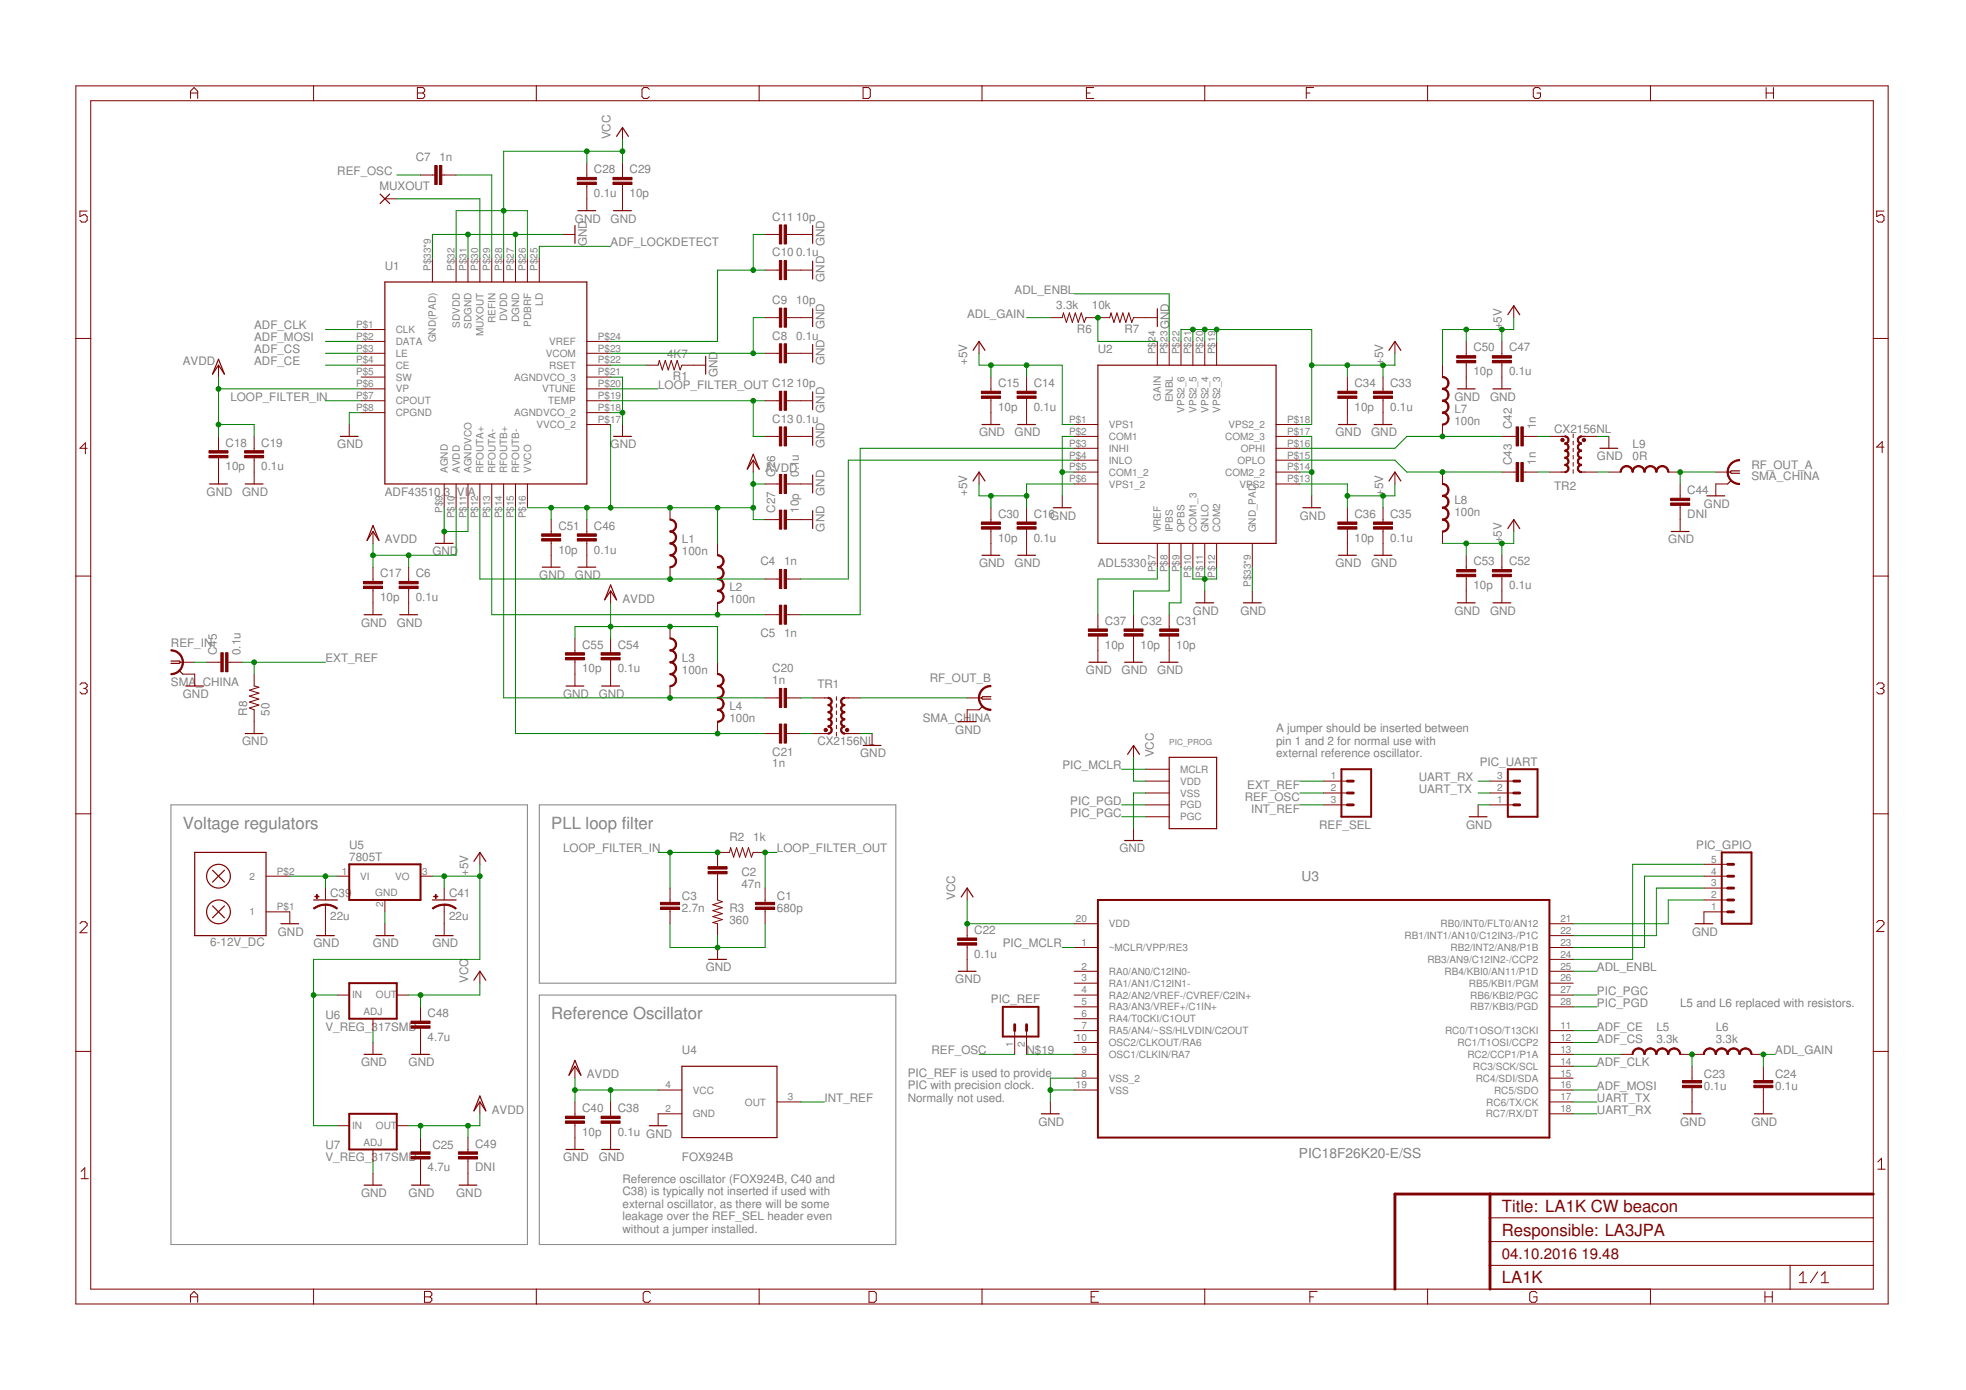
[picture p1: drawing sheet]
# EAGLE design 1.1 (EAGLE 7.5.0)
PRODUCT_COMPANY: LA1K; PRODUCT_RESPONSIBLE: LA3JPA; PRODUCT_TITLE: LA1K CW beacon

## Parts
6-12V_DC  PK5602  [PK5602]
C1  680p  CAP0603-CAP  [0603-CAP]
C2  47n  CAP0603-CAP  [0603-CAP]
C3  2.7n  CAP0603-CAP  [0603-CAP]
C4  1n  CAP0603-CAP  [0603-CAP]
C5  1n  CAP0603-CAP  [0603-CAP]
C6  0.1u  CAP0603-CAP  [0603-CAP]
C7  1n  CAP0603-CAP  [0603-CAP]
C8  0.1u  CAP0603-CAP  [0603-CAP]
C9  10p  CAP0603-CAP  [0603-CAP]
C10  0.1u  CAP0603-CAP  [0603-CAP]
C11  10p  CAP0603-CAP  [0603-CAP]
C12  10p  CAP0603-CAP  [0603-CAP]
C13  0.1u  CAP0603-CAP  [0603-CAP]
C14  0.1u  CAP0603-CAP  [0603-CAP]
C15  10p  CAP0603-CAP  [0603-CAP]
C16  0.1u  CAP0603-CAP  [0603-CAP]
C17  10p  CAP0603-CAP  [0603-CAP]
C18  10p  CAP0603-CAP  [0603-CAP]
C19  0.1u  CAP0603-CAP  [0603-CAP]
C20  1n  CAP0603-CAP  [0603-CAP]
C21  1n  CAP0603-CAP  [0603-CAP]
C22  0.1u  CAP0603-CAP  [0603-CAP]
C23  0.1u  CAP0603-CAP  [0603-CAP]
C24  0.1u  CAP0603-CAP  [0603-CAP]
C25  4.7u  C-EUC0805  [C0805]
C26  0.1u  CAP0603-CAP  [0603-CAP]
C27  10p  CAP0603-CAP  [0603-CAP]
C28  0.1u  CAP0603-CAP  [0603-CAP]
C29  10p  CAP0603-CAP  [0603-CAP]
C30  10p  CAP0603-CAP  [0603-CAP]
C31  10p  CAP0603-CAP  [0603-CAP]
C32  10p  CAP0603-CAP  [0603-CAP]
C33  0.1u  CAP0603-CAP  [0603-CAP]
C34  10p  CAP0603-CAP  [0603-CAP]
C35  0.1u  CAP0603-CAP  [0603-CAP]
C36  10p  CAP0603-CAP  [0603-CAP]
C37  10p  CAP0603-CAP  [0603-CAP]
C38  0.1u  CAP0603-CAP  [0603-CAP]
C39  22u  CAP_POLSMD  [VISHAY_C]
C40  10p  CAP0603-CAP  [0603-CAP]
C41  22u  CAP_POLSMD  [VISHAY_C]
C42  1n  CAP  [C0805K]
C43  1n  CAP  [C0805K]
C44  DNI  CAP  [C0805K]
C45  0.1u  CAP0603-CAP  [0603-CAP]
C46  0.1u  CAP0603-CAP  [0603-CAP]
C47  0.1u  CAP0603-CAP  [0603-CAP]
C48  4.7u  C-EUC0805  [C0805]
C49  DNI  C-EUC0805  [C0805]
C50  10p  CAP0603-CAP  [0603-CAP]
C51  10p  CAP0603-CAP  [0603-CAP]
C52  0.1u  CAP0603-CAP  [0603-CAP]
C53  10p  CAP0603-CAP  [0603-CAP]
C54  0.1u  CAP0603-CAP  [0603-CAP]
C55  10p  CAP0603-CAP  [0603-CAP]
L1  100n  INDUCTOR0603  [0603]
L2  100n  INDUCTOR0603  [0603]
L3  100n  INDUCTOR0603  [0603]
L4  100n  INDUCTOR0603  [0603]
L5  3.3k  INDUCTOR0603  [0603]
L6  3.3k  INDUCTOR0603  [0603]
L7  100n  INDUCTOR  [C0805K]
L8  100n  INDUCTOR  [C0805K]
L9  0R  INDUCTOR  [C0805K]
MUXOUT  SMD2  [SMD1,27-2,54]
PIC_GPIO  M05PTH  [1X05]
PIC_PROG  1X5_ICSP  [1X5_2MM]
PIC_REF  M02PTH  [1X02]
PIC_UART  M03PTH  [1X03]
R1  4K7  RESISTOR0603-RES  [0603-RES]
R2  1k  RESISTOR0603-RES  [0603-RES]
R3  360  RESISTOR0603-RES  [0603-RES]
R6  3.3k  RESISTOR0603-RES  [0603-RES]
R7  10k  RESISTOR0603-RES  [0603-RES]
R8  50  RESISTOR  [C0805K]
REF_IN  SMA_CHINA  [SMA-EDGE]
REF_SEL  M03PTH  [1X03]
RF_OUT_A  SMA_CHINA  [SMA-EDGE]
RF_OUT_B  SMA_CHINA  [SMA-EDGE]
TR1  CX2156NL  [CX2156NL]
TR2  CX2156NL  [CX2156NL]
U1  ADF43510.3_VIA  [LFCSP_CP-32-2_.3VIA]
U2  ADL5330  [LFCSP_CP-24-2_.3VIA]
U3  PIC18F26K20-E/SS  [SOP65P780X200-28N]
U4  FOX924B  [FOX924B]
U5  7805T  [TO220H]
U6  V_REG_317SMD  [SOT223]
U7  V_REG_317SMD  [SOT223]

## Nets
+5V: C14.1 C15.1 C16.1 C30.1 C33.1 C34.1 C35.1 C36.1 C41.+ C47.1 C50.1 C52.1 C53.1 L7.1 L8.1 U2.P$1(VPS1) U2.P$6(VPS1_2) U2.P$13(VPS2) U2.P$18(VPS2_2) U2.P$19(VPS2_3) U2.P$20(VPS2_4) U2.P$21(VPS2_5) U2.P$22(VPS2_6) U5.3(VO) U6.3(IN) U7.3(IN)
ADF_CE: U1.P$4(CE) U3.11(RC0/T1OSO/T13CKI)
ADF_CLK: U1.P$1(CLK) U3.14(RC3/SCK/SCL)
ADF_CS: U1.P$3(LE) U3.12(RC1/T1OSI/CCP2)
ADF_LOCKDETECT: U1.P$25(LD)
ADF_MOSI: U1.P$2(DATA) U3.16(RC5/SDO)
ADF_MUXOUT: MUXOUT.1(P) U1.P$30(MUXOUT)
ADL_ENBL: U2.P$23(ENBL) U3.25(RB4/KBI0/AN11/P1D)
ADL_GAIN: C24.2 L6.2 R6.2
EXT_REF: C45.2 R8.2 REF_SEL.1
GND: 6-12V_DC.P$1 C1.2 C3.2 C6.2 C8.2 C9.2 C10.2 C11.2 C12.2 C13.2 C14.2 C15.2 C16.2 C17.2 C18.2 C19.2 C22.2 C23.1 C24.1 C25.2 C26.2 C27.2 C28.2 C29.2 C30.2 C31.2 C32.2 C33.2 C34.2 C35.2 C36.2 C37.2 C38.2 C39.- C40.2 C41.- C44.2 C46.2 C47.2 C48.2 C49.2 C50.2 C51.2 C52.2 C53.2 C54.2 C55.2 PIC_GPIO.1 PIC_PROG.P$3(VSS) PIC_UART.1 R1.1 R3.2 R7.1 R8.1 REF_IN.GND@0(GND) REF_IN.GND@1(GND) REF_IN.GND@2(GND) REF_IN.GND@3(GND) RF_OUT_A.GND@0(GND) RF_OUT_A.GND@1(GND) RF_OUT_A.GND@2(GND) RF_OUT_A.GND@3(GND) RF_OUT_B.GND@0(GND) RF_OUT_B.GND@1(GND) RF_OUT_B.GND@2(GND) RF_OUT_B.GND@3(GND) TR1.5(E2) TR2.5(E2) U1.P$8(CPGND) U1.P$9(AGND) U1.P$11(AGNDVCO) U1.P$18(AGNDVCO_2) U1.P$21(AGNDVCO_3) U1.P$27(DGND) U1.P$31(SDGND) U1.P$33(GND(PAD)) U1.P$34(GND(PAD)) U1.P$35(GND(PAD)) U1.P$36(GND(PAD)) U1.P$37(GND(PAD)) U1.P$38(GND(PAD)) U1.P$39(GND(PAD)) U1.P$40(GND(PAD)) U1.P$41(GND(PAD)) U2.P$2(COM1) U2.P$5(COM1_2) U2.P$10(COM1_3) U2.P$11(GNLO) U2.P$12(COM2) U2.P$14(COM2_2) U2.P$17(COM2_3) U2.P$33(GND_PAD) U2.P$34(GND_PAD) U2.P$35(GND_PAD) U2.P$36(GND_PAD) U2.P$37(GND_PAD) U2.P$38(GND_PAD) U2.P$39(GND_PAD) U2.P$40(GND_PAD) U2.P$41(GND_PAD) U3.8(VSS_2) U3.19(VSS) U4.2(GND) U5.2(GND) U6.1(ADJ) U7.1(ADJ)
INT_REF: REF_SEL.3 U4.3(OUT)
LOOP_FILTER_IN: C2.1 C3.1 R2.2 U1.P$7(CPOUT)
LOOP_FILTER_OUT: C1.1 R2.1 U1.P$20(VTUNE)
N$1: C5.2 U2.P$3(INHI)
N$2: C4.2 U2.P$4(INLO)
N$3: C7.2 U1.P$29(REFIN)
N$4: L9.1 TR2.4(A2)
N$5: C42.1 L7.2 U2.P$16(OPHI)
N$6: R1.2 U1.P$22(RSET)
N$7: C43.1 L8.2 U2.P$15(OPLO)
N$8: C2.2 R3.1
N$9: C5.1 L2.2 U1.P$13(RFOUTA-)
N$10: C4.1 L1.2 U1.P$12(RFOUTA+)
N$11: 6-12V_DC.P$2 C39.+ U5.1(VI)
N$12: C43.2 TR2.3(A1)
N$13: C12.1 C13.1 U1.P$19(TEMP)
N$14: C8.1 C9.1 U1.P$23(VCOM)
N$15: PIC_GPIO.5 U3.24(RB3/AN9/C12IN2-/CCP2)
N$16: C42.2 TR2.1(E1)
N$17: PIC_GPIO.4 U3.23(RB2/INT2/AN8/P1B)
N$18: C20.1 L3.2 U1.P$14(RFOUTB+)
N$19: PIC_REF.2 U3.9(OSC1/CLKIN/RA7)
N$20: C10.1 C11.1 U1.P$24(VREF)
N$21: C21.1 L4.2 U1.P$15(RFOUTB-)
N$22: L5.1 U3.13(RC2/CCP1/P1A)
N$23: C21.2 TR1.1(E1)
N$24: C23.2 L5.2 L6.1
N$25: C20.2 TR1.3(A1)
N$26: RF_OUT_B.SIG TR1.4(A2)
N$27: C37.1 U2.P$7(VREF)
N$28: PIC_GPIO.3 U3.22(RB1/INT1/AN10/C12IN3-/P1C)
N$29: PIC_GPIO.2 U3.21(RB0/INT0/FLT0/AN12)
N$31: R6.1 R7.2 U2.P$24(GAIN)
N$32: C45.1 REF_IN.SIG
N$37: C31.1 U2.P$9(OPBS)
N$38: C32.1 U2.P$8(IPBS)
N$40: C44.1 L9.2 RF_OUT_A.SIG
PIC_MCLR: PIC_PROG.P$1(MCLR) U3.1(~MCLR/VPP/RE3)
PIC_PGC: PIC_PROG.P$5(PGC) U3.27(RB6/KBI2/PGC)
PIC_PGD: PIC_PROG.P$4(PGD) U3.28(RB7/KBI3/PGD)
REF_OSC: C7.1 PIC_REF.1 REF_SEL.2
UART_RX: PIC_UART.3 U3.18(RC7/RX/DT)
UART_TX: PIC_UART.2 U3.17(RC6/TX/CK)
VCC: C22.1 C28.1 C29.1 C48.1 PIC_PROG.P$2(VDD) U1.P$26(PDBRF) U1.P$28(DVDD) U1.P$32(SDVDD) U3.20(VDD) U6.2(OUT)
VDD: C6.1 C17.1 C18.1 C19.1 C25.1 C26.1 C27.1 C38.1 C40.1 C46.1 C49.1 C51.1 C54.1 C55.1 L1.1 L2.1 L3.1 L4.1 U1.P$6(VP) U1.P$10(AVDD) U1.P$16(VVCO) U1.P$17(VVCO_2) U4.4(VCC) U7.2(OUT) ; supply symbol labelled AVDD
Unconnected: U1.P$5(SW) U3.2(RA0/AN0/C12IN0-) U3.3(RA1/AN1/C12IN1-) U3.4(RA2/AN2/VREF-/CVREF/C2IN+) U3.5(RA3/AN3/VREF+/C1IN+) U3.6(RA4/T0CKI/C1OUT) U3.7(RA5/AN4/~SS/HLVDIN/C2OUT) U3.10(OSC2/CLKOUT/RA6) U3.15(RC4/SDI/SDA) U3.26(RB5/KBI1/PGM)

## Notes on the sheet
- A jumper should be inserted between
  pin 1 and 2 for normal use with
  external reference oscillator.
- Voltage regulators | PLL loop filter
- L5 and L6 replaced with resistors.
- Reference Oscillator
- PIC_REF is used to provide
  PIC with precision clock. 
  Normally not used.
- Reference oscillator (FOX924B, C40 and
  C38) is typically not inserted if used with
  external oscillator, as there will be some
  leakage over the REF_SEL header even
  without a jumper installed.

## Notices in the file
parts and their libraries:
SparkFun: Licensing: CC v3.0 Share-Alike You are welcome to use this library for commercial purposes.
